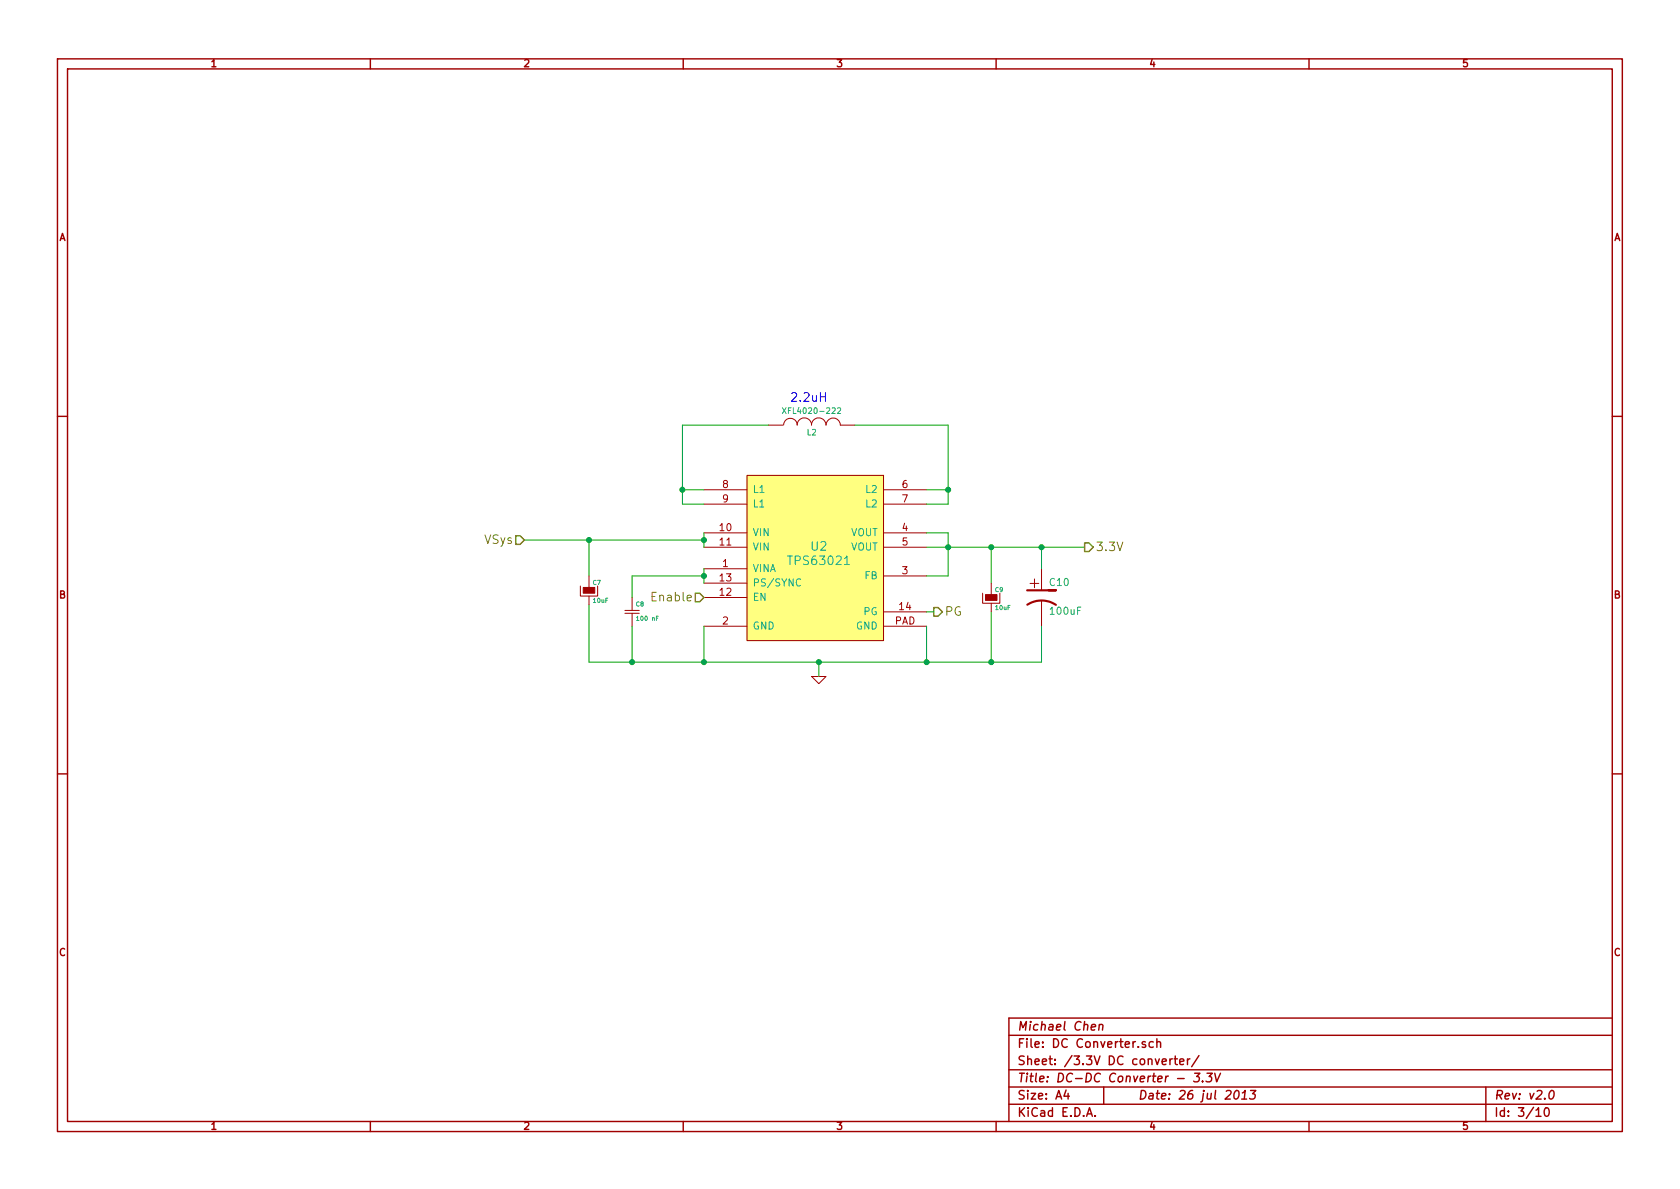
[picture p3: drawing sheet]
<svg xmlns="http://www.w3.org/2000/svg" width="297mm" height="210mm" viewBox="0 0 297 210" stroke-linecap="round" stroke-linejoin="round" font-family="sans-serif">
<g fill="none" stroke="#a00000" stroke-width=".25">
<path d="M10.2 10.4h276.6v189.7h-276.6zM11.9 12.2h273.2v186.1h-273.2zM65.5 10.4v1.8M120.8 10.4v1.8M176.1 10.4v1.8M231.4 10.4v1.8M10.2 73.6h1.7M285.1 73.6h1.7M10.2 136.8h1.7M285.1 136.8h1.7M65.5 198.3v1.8M120.8 198.3v1.8"/>
<path d="M176.1 198.3v1.8M178.4 183.1h106.7M178.4 189.2h106.7M178.4 195.3h106.7M178.4 192.2h106.7M188.5 192.8l-.4 1h1M188.8 193.3v1.1M192.1 197.4l.5-1.5 .5 1.5M192.3 197h.7M192.9 181.7l.8-.2-.1-.3h-.5l-.2 .8 .2 .2 .4-.1M193.6 197.3v.1M194.4 181.3l.2-.2 .3 .1v1"/>
<path d="M194.4 181.1l-.1 1.1M195.1 192.2v3.1M202.5 184.3l-.3-.1-.3 .2 .1 .2 .5 .2v.3h-.6M203.9 184.3a.48 .48 0 0 0-.6 0v.8l.2 .1 .4-.1M204.5 184.3h.1a.36 .36 0 0 1 .6 .1v.8M204.5 183.7v1.5M205.5 187.8l.7-.2-.1-.3-.4-.1-.2 .3 .1 .7h.5M206.9 187.2v1.1M207.3 187.2l-.3 .1-.1 .2M207.6 187.2h.6M207.8 186.7v1.4l.4 .2M208.2 190.7h1.2"/>
<path d="M208.6 187.8l.7-.2-.1-.3-.4-.1-.2 .3 .1 .7h.5M210 187.2v1.1M210.4 187.2l-.3 .1-.1 .2M211.2 189.8h1l-.6 .6h.3l.2 .3-.1 .3-.3 .3-.7-.1M212 186.7l-1.3 1.9M212.6 191.2v.1M213.4 189.8h1l-.6 .6h.3l.1 .3v.3l-.3 .3-.7-.1M214.8 189.8l.3 1.5 .7-1.5M218.4 193l.4-.2a.88 .88 0 0 1-.3 1.6l-.3-.3a1.19 1.19 0 0 1 .2-1.1zM219.5 194.4h.9M219.7 193.3l.5-.5-.2 1.6M221.1 192.8h.9l-.5 .6 .3 .1 .1 .2v.4l-.3 .3-.7-.2"/>
<path d="M231.4 198.3v1.8M262.7 192.2v6.1M271.6 196.3l.4-.4v1.5M271.6 197.4h.9M273.2 196l.2-.1a.86 .86 0 0 1 .5 .7 .86 .86 0 0 1-.4 .8 .81 .81 0 0 1-.3-1.4zM274.2 192.9l.3-.1a.88 .88 0 0 1-.3 1.6l-.3-.3a1.17 1.17 0 0 1 .3-1.2zM285.1 180h-106.7v18.3"/>
</g>
<path d="M132.1 84.1h24.1v29.2h-24.1z" fill="#ffff80" stroke="#ffff80" stroke-width=".25"/>
<g fill="none" stroke="#a00000" stroke-width=".18">
<path d="M135.9 75.2h2.5M138.6 75.2a1.19 1.19 0 0 1 1.2-1.2 1.19 1.19 0 0 1 1.1 1.2M140.9 75.2a1.27 1.27 0 0 1 1.3-1.3 1.27 1.27 0 0 1 1.3 1.3M143.5 75.2a1.27 1.27 0 0 1 1.3-1.3 1.27 1.27 0 0 1 1.2 1.3M146.1 75.2a1.24 1.24 0 0 1 1.2-1.3 1.24 1.24 0 0 1 1.3 1.3M148.6 75.2h2.5M124.5 94.2h7.6M124.5 96.8h7.6M124.5 86.6h7.6M124.5 89.1h7.6M132.1 84.1h24.1v29.2h-24.1zM156.2 94.2h7.6"/>
<path d="M156.2 96.8h7.6M156.2 86.6h7.6M156.2 89.1h7.6M102.6 103.6v1.8h3.1v-1.8M104.1 101.8v2.1M104.1 105.4v1.5M110.5 108.5h2.5M110.5 107.9h2.5M111.8 105.7v2.2M111.8 108.5v2.2M124.5 100.6h7.6M124.5 110.7h7.6"/>
<path d="M124.5 105.7h7.6M124.5 103.1h7.6M143.5 119.6h2.5l-1.2 1.3zM156.2 110.7h7.6M156.2 101.8h7.6M156.2 108.2h7.6M173.7 104.9v1.8h3.1v-1.8M175.3 103.1v2.1M175.3 106.7v1.5M184.1 100.6v3.8M184.1 106.2v4.5"/>
</g>
<path d="M138.3 72.1l.7 1M139 72.1l-.7 1M148.1 72.2l.4-.1 .1 .3-.6 .7h.6M149.3 99.8h.9M141.6 102.5a.5 .5 0 0 0-.7 0 .5 .5 0 0 0-.1 .6 .45 .45 0 0 0 .2 .5 .45 .45 0 0 0 .6-.1" fill="none" stroke="#00a0a0" stroke-width=".18"/>
<path d="M91.2 94.7h.7l.8 .8-.8 .8h-.7zM191.8 96h.7l.8 .8-.8 .7h-.7zM122.9 104.9h.8l.8 .8-.8 .7h-.8zM165.1 107.4h.8l.7 .8-.7 .8h-.8z" fill="none" stroke="#808000" stroke-width=".25"/>
<g fill="none" stroke="#00a000" stroke-width=".18">
<path d="M135.9 75.2h-15.3v13.9h3.9M151.1 75.2h16.5v13.9h-3.8M92.7 95.5h31.8M104.1 95.5v6.3M120.6 86.6h3.9M124.5 94.2v2.6M163.8 86.6h3.8M163.8 94.2h3.8v7.6h-3.8M163.8 96.8h28M175.3 96.8v6.3M184.1 96.8v3.8M104.1 106.9v10.2h80v-6.4"/>
<path d="M111.8 110.7v6.4M124.5 100.6v2.5M124.5 110.7v6.4M124.5 101.8h-12.7v3.9M144.8 117.1v2.5M163.8 110.7v6.4M163.8 108.2h1.3M175.3 108.2v8.9"/>
</g>
<g fill="#00a000" stroke="#00a000" stroke-width=".25">
<circle cx="167.6" cy="86.6" r=".41"/>
<circle cx="120.6" cy="86.6" r=".41"/>
<circle cx="124.5" cy="95.5" r=".41"/>
<circle cx="167.6" cy="96.8" r=".41"/>
<circle cx="144.8" cy="117.1" r=".41"/>
<circle cx="124.5" cy="101.8" r=".41"/>
<circle cx="124.5" cy="117.1" r=".41"/>
<circle cx="163.8" cy="117.1" r=".41"/>
<circle cx="184.1" cy="96.8" r=".41"/>
<circle cx="111.8" cy="117.1" r=".41"/>
<circle cx="104.1" cy="95.5" r=".41"/>
<circle cx="175.3" cy="96.8" r=".41"/>
<circle cx="175.3" cy="117.1" r=".41"/>
</g>
<path d="M145.1 70.2h.8M145.9 69.4v1.6" fill="none" stroke="#00f" stroke-width=".18"/>
<path d="M181.6 104.4h5.1h-1.3M181.6 106.9a4.6 4.6 0 0 1 5.1 .1" fill="none" stroke="#a00000" stroke-width=".38"/>
<g fill="#a00000" stroke="#a00000" stroke-width=".18">
<path d="M103.1 103.9h2.1v1h-2.1z"/>
<path d="M174.2 105.2h2.1v1h-2.1z"/>
</g>
<text font-size="2.8" fill="#a00000" x="182.1" y="104.1">+</text>
<text font-size="2.1" fill="#00f" x="139.7" y="71.1">2.2uH</text>
<g font-size="2.1" fill="#808000">
<text x="85.6" y="96.3">VSys</text>
<text x="193.7" y="97.5">3.3V</text>
<text x="115.5" y="106.4">Enable</text>
<text x="167.1" y="109">PG</text>
</g>
<g font-size="2.1" fill="#00a0a0">
<text x="139.8" y="100">TPS63021</text>
<text x="143.4" y="97.5">U2</text>
</g>
<g font-size="2.1" fill="#a00000">
<text x="179.9" y="185.4">File: DC Converter.sch</text>
<text x="179.9" y="182.3">Michael Chen</text>
<text x="179.9" y="191.5">Title: DC-DC Converter - 3.3V</text>
<text x="179.9" y="188.4">Sheet: /3.3V DC converter/</text>
<text x="179.9" y="197.6">KiCad E.D.A.</text>
<text x="179.9" y="194.5">Size: A4</text>
<text x="201.2" y="194.5">Date: 26 jul 2013</text>
<text x="264.2" y="194.5">Rev: v2.0</text>
<text x="264.2" y="197.6">Id: 3/10</text>
</g>
<g font-size="1.8" fill="#a00000">
<text x="37.3" y="11.9">1</text>
<text x="92.7" y="11.9">2</text>
<text x="148" y="11.9">3</text>
<text x="203.3" y="11.9">4</text>
<text x="258.6" y="11.9">5</text>
<text x="10.4" y="42.7">A</text>
<text x="285.3" y="42.7">A</text>
<text x="127.8" y="86.4">8</text>
<text x="127.8" y="88.9">9</text>
<text x="159.5" y="86.4">6</text>
<text x="159.5" y="88.9">7</text>
<text x="127.3" y="94">10</text>
<text x="159.5" y="94">4</text>
<text x="127.3" y="96.5">11</text>
<text x="127.8" y="100.3">1</text>
<text x="159.5" y="101.6">3</text>
<text x="159.5" y="96.5">5</text>
<text x="10.4" y="105.9">B</text>
<text x="127.3" y="105.4">12</text>
<text x="127.3" y="102.9">13</text>
<text x="159.1" y="107.9">14</text>
<text x="285.3" y="105.9">B</text>
<text x="127.8" y="110.5">2</text>
<text x="158.2" y="110.5">PAD</text>
<text x="10.4" y="169.1">C</text>
<text x="285.3" y="169.1">C</text>
<text x="37.3" y="199.8">1</text>
<text x="92.7" y="199.8">2</text>
<text x="148" y="199.8">3</text>
<text x="203.3" y="199.8">4</text>
<text x="258.6" y="199.8">5</text>
</g>
<g font-size="1.8" fill="#00a0a0">
<text x="133.1" y="87.2">L1</text>
<text x="133.1" y="89.8">L1</text>
<text x="153.1" y="87.2">L2</text>
<text x="153.1" y="89.8">L2</text>
<text x="133.1" y="94.9">VIN</text>
<text x="150.3" y="94.9">VOUT</text>
<text x="133.1" y="101.2">VINA</text>
<text x="133.1" y="97.4">VIN</text>
<text x="150.3" y="97.4">VOUT</text>
<text x="133.1" y="106.3">EN</text>
<text x="133.1" y="103.8">PS/SYNC</text>
<text x="152.8" y="102.5">FB</text>
<text x="185.6" y="103.7">C10</text>
<text x="133.1" y="111.4">GND</text>
<text x="151.3" y="111.4">GND</text>
<text x="152.6" y="108.8">PG</text>
<text x="185.8" y="108.8">100uF</text>
</g>
<g font-size="1.4" fill="#00a0a0">
<text x="139.2" y="73.2">XFL4020-222</text>
<text x="142.7" y="77">L2</text>
</g>
<g font-size="1.1" fill="#00a0a0">
<text x="104.9" y="103.4">C7</text>
<text x="104.9" y="106.6">10uF</text>
<text x="112.5" y="107.3">C8</text>
<text x="176" y="104.7">C9</text>
<text x="176" y="107.9">10uF</text>
<text x="112.8" y="109.8">100 nF</text>
</g>
</svg>
